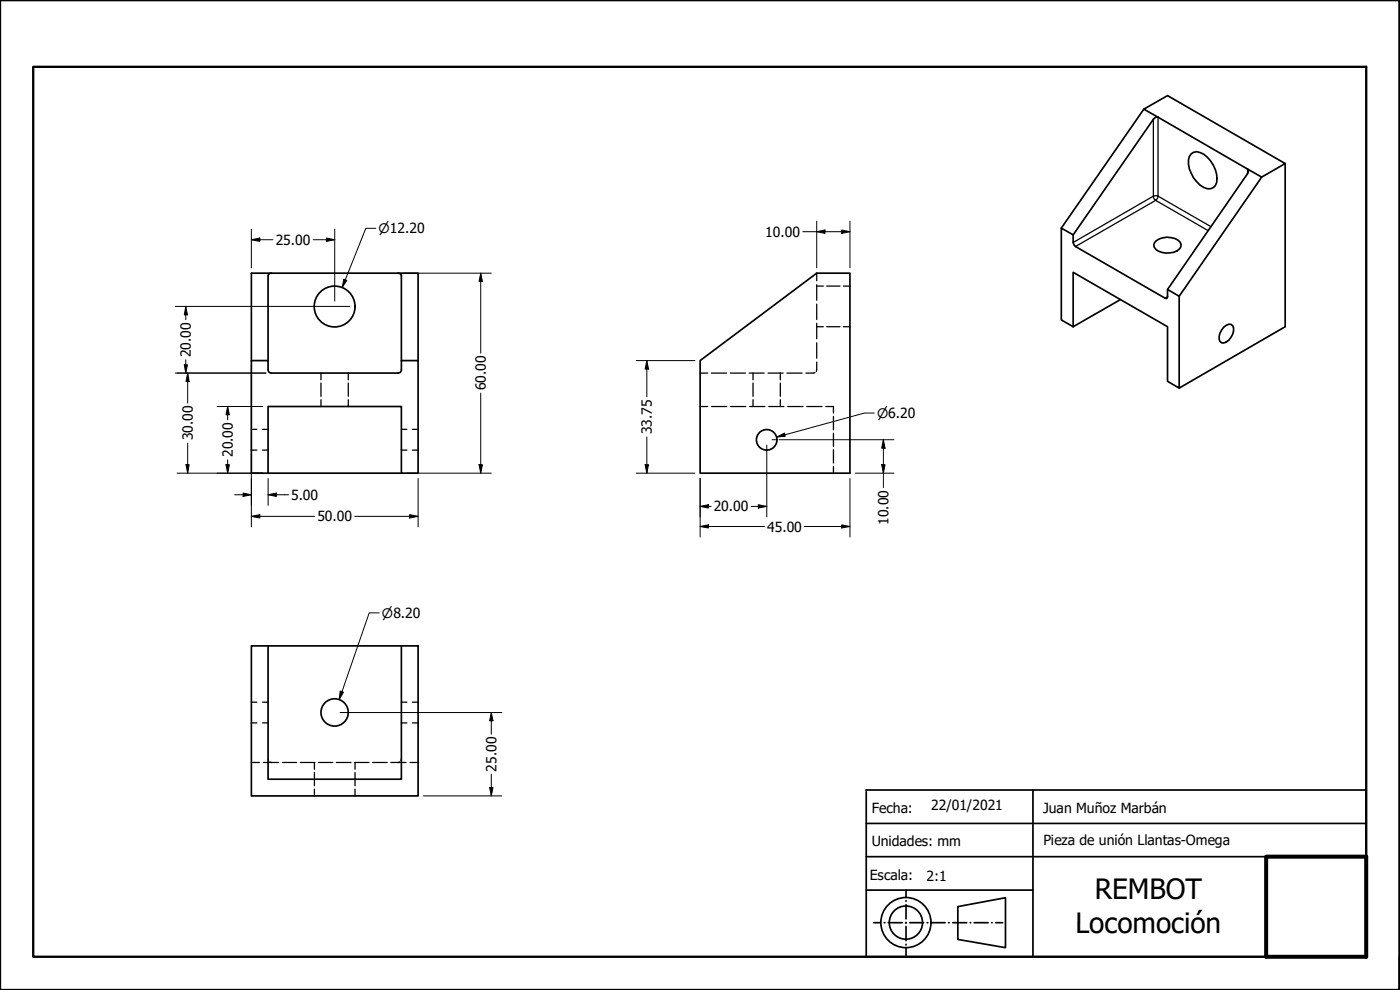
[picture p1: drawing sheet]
<svg xmlns="http://www.w3.org/2000/svg" width="420mm" height="297mm" viewBox="0 0 420 297" stroke-linecap="round" stroke-linejoin="round" font-family="sans-serif">
<!-- layer: Oculto (ANSI) -->
<g fill="none" stroke="#000" stroke-width=".38">
<path d="M245.1 82v2.3M245.1 85.5v4.6M245.1 91.2v4.7M245.1 97v4.6M245.1 85.8h2M245.1 98h2M248.1 85.8h4M248.1 98h4M253.1 85.8h2M253.1 98h2M96.3 111.9v2.1M96.3 114.9v4"/>
<path d="M96.3 119.9v2.1M104.5 111.9v2.1M104.5 114.9v4M104.5 119.9v2.1M210.1 111.9h2.3M213.5 111.9h4.6M219.2 111.9h4.5M224.9 111.9h4.5M226 111.9v2.1M226 114.9v4M226 119.9v2.1M230.5 111.9h4.5"/>
<path d="M234.2 111.9v2.1M234.2 114.9v4M234.2 119.9v2.1M236.2 111.9h4.5M244.6 111.8l-2.7 .1M245.1 108.6l-.1 2.8M245.1 102.9v4.6M75.4 135.1h1.7M75.4 128.8h1.7M78.8 135.1h1.7M78.8 128.8h1.7M120.5 135.1h1.6"/>
<path d="M120.5 128.8h1.6M123.8 135.1h1.7M123.8 128.8h1.7M210.1 122h2.3M213.6 122h4.5M219.3 122h4.5M225 122h4.6M230.7 122h4.6M236.4 122h4.6M242.1 122h4.6M247.8 122h2.3v1.9M250.1 125v4"/>
<path d="M250.1 130v4M250.1 134.9v4M250.1 139.9v2.1M75.4 216.9h1.7M75.4 210.7h1.7M78.8 216.9h1.7M78.8 210.7h1.7M120.5 216.9h1.6M120.5 210.7h1.6M123.8 216.9h1.7M123.8 210.7h1.7M75.4 228.8h2.5"/>
<path d="M79.1 228.8h4.5M80.5 227.8l.1 .5M81 228.6l.5 .2M84.7 228.8h4.3M90.1 228.8h4.4M94.4 228.8v2M94.4 231.8v4M94.4 236.8v2M95.6 228.8h4.3M101 228.8h4.3M106.4 228.8h4.3M106.6 228.8v2"/>
<path d="M106.6 231.8v4M106.6 236.8v2M111.8 228.8h4.4M117.3 228.8h4.6M120 228.6l-.6 .2M120.5 227.8l-.2 .5M123.1 228.8h2.4"/>
</g>
<!-- layer: Visible (ANSI) -->
<g fill="none" stroke="#000" stroke-width=".51">
<path d="M343.3 32.8l4.2 2.4M347.5 35.2l-.4-.1-1 .7-24 34.7M347.5 35.2l26.9 15.5M357.5 46.2a2.86 2.86 0 0 1 3.8 .1 9.2 9.2 0 0 1 3.8 8.5 2.45 2.45 0 0 1-3.8 1.4 9.1 9.1 0 0 1-4.6-8.2l.2-1zM374.4 50.7l4.3 2.4-24.8 35.8M374.4 50.7l.2 .3-.2 1.1-24 34.8M378.7 53.1l7-4-35.3-20.4-7.1 4.1-24.8 35.6M385.7 49.1v48.9l-31.8 18.4M318.5 68.4l3.6 2.1v2.3l.7 1.2 26.8 15.5h.7l.1-.4v-2.2l3.5 2v27.5l-3.5-2v-16.4l-28.3-16.3v16.3l-3.6-2zM346.5 72.8a5.5 5.5 0 0 1 7.6-.2 1.71 1.71 0 0 1-.8 2.6 6.1 6.1 0 0 1-6.4-.3l-.5-.7-.1-.7zM81.5 82h-.5l-.5 .7v25.5M119.4 82h6.1v26.2"/>
<path d="M119.4 82h.6l.5 .7v25.5M119.4 82h-44v26.2M336.2 89.9l-14.1 8.1M367.3 98.2a1.73 1.73 0 0 1 2.7-.5 4.1 4.1 0 0 1-2.7 5.2h-.7a2.17 2.17 0 0 1-.5-3zM80.5 110.9v-2.7h-5.1v33.8h45.1M80.5 111a.98 .98 0 0 0 .9 .9M120.5 111a.98 .98 0 0 1-1 .9h-38M120.5 110.9v-2.7h5v33.8h-5v-20h-40v20M210.1 108.2l35-26.2h10v60h-45zM75.4 193.8h50.1v45h-50.1zM80.5 193.8v40h40v-40"/>
<circle cx="100.4" cy="92" r="6.1"/>
<circle cx="230.1" cy="132" r="3.1"/>
<circle cx="100.4" cy="213.8" r="4.1"/>
</g>
<!-- layer: Visible fina (ANSI) -->
<path d="M346.1 35.8v23.1l-24 13.9M347.5 35.2v23.7M346.1 58.9h1.4v.5l-.7 .7-.6-.7zM347.5 58.9l15.9 9.1M374.4 50.7v1.4M362.6 69.2l-15.8-9.1-24 13.9M350.4 89.1l-.8 .4" fill="none" stroke="#000" stroke-width=".38"/>
<!-- layer: Borde (ANSI) -->
<path d="M0 0h420v297h-420zM10 20.1h400v267h-400z" fill="none" stroke="#000" stroke-width=".7"/>
<g fill="none" stroke="#000" stroke-width=".51">
<path d="M260 237h150v50.1h-150zM310 237v50.1M260 257h150M260 247.1h150M260 267.1h50M262.2 276.8h2.1M265.4 276.8h.2M266.6 276.8h4.2M271.8 276.8h.2M271.9 267.1v2.1M271.9 270.2v.2M271.9 271.4v4.3"/>
<path d="M271.9 276.8v.2M271.9 278v4.2M273 276.8h4.2M278.3 276.8h.1M279.5 276.8h4.2M284.7 276.8h.2M285.9 276.8h4.2M287.5 272l14.3-2.6v14.9l-14.3-2.4zM291.1 276.8h.2M292.4 276.8h4.1M297.6 276.8h.2M298.8 276.8h2.1"/>
<path d="M271.9 283.3v.2M271.9 284.5v2.2M420 287.1v9.9h-10"/>
<circle cx="271.9" cy="276.8" r="7.5"/>
<circle cx="271.9" cy="276.8" r="5"/>
</g>
<path d="M380 257h30v30.1h-30z" fill="none" stroke="#000" stroke-width="1.2"/>
<!-- layer: Cota (ANSI) -->
<g fill="none" stroke="#000" stroke-width=".3">
<path d="M75.4 71.9l2.6-.5v1zM75.4 68.8v11.6M75.4 71.9h6.5M94 71.9h6.5M98 71.4l2.5 .5-2.5 .5zM100.5 68.8v21.5M112.8 68.5h-3l-7.1 17.8M240.9 69.5h14.2M245.1 69.5l2.5-.5v1zM245.1 66.3v14.1M252.6 69l2.5 .5-2.5 .5zM255.1 66.3v14.1"/>
<path d="M52.6 91.9h52.4M55.8 91.9l.5 2.6h-1zM55.8 91.9v4M103.2 83.8l.9 .3-1.4 2.2zM121 82h26.4M144.3 82l.5 2.4h-1zM144.3 82v24M52.6 111.9h27.2M55.3 109.5h1l-.5 2.4zM55.8 107.9v4M56.3 111.9l.5 2.6h-1zM56.3 111.9v9.1"/>
<path d="M75.4 109.8v48.3M144.3 118v24M190.9 108.2h17.6M194.1 108.2l.5 2.5h-1zM194.1 108.2v10.8M55.8 139.4h1l-.5 2.6zM56.3 133v9M65.2 122h13.7M67.8 139.4h1l-.5 2.6zM68.3 122l.5 2.4h-1zM68.3 122v4M68.3 138v4"/>
<path d="M143.8 139.4h1l-.5 2.6zM193.6 139.4h1l-.5 2.6zM194.1 131.1v10.9M230.1 133.5v21.6M231.7 131.9h1.7M233.1 131.1l2.3-1.1 .2 .9zM233.9 131.9h34.4M262.4 123.9h-3l-26.3 7.2M264.6 139.4h1l-.5 2.6zM265.1 131.9l.5 2.6h-1zM265.1 131.9v14.4M53.1 142h25.8"/>
<path d="M70.4 148.4h5M73 147.9l2.4 .5-2.4 .6zM75.4 154.9l2.6-.5v1zM75.4 154.9h19M80.5 148.4l2.4-.5v1.1zM80.5 148.4h6.1M80.5 143.6v8M106.5 154.9h19M122 142h25.4M122.9 154.4l2.6 .5-2.6 .5zM125.5 143.6v14.5M190.9 142h17.6"/>
<path d="M210.1 158l2.5-.5v.9zM210.1 151.9l2.5-.5v1zM210.1 158h19.3M210.1 143.6v17.5M210.1 151.9h3.3M225.4 151.9h4.7M227.6 151.4l2.5 .5-2.5 .5zM241.4 158h13.7M252.6 157.5l2.5 .5-2.5 .4zM255.1 143.6v17.5M256.7 142h11.6M113.8 183.9h-3l-9 26"/>
<path d="M102 213.8h48.6M102.1 207.4l1 .3-1.3 2.2zM147.4 213.8l.6 2.5h-1.1zM147.4 213.8v6.5M127.1 238.8h23.5M146.9 236.3h1.1l-.6 2.5zM147.4 232.3v6.5"/>
</g>
<g fill="#000">
<path d="M75.4 71.9l2.6-.5v1z" fill-rule="evenodd"/>
<path d="M98 71.4l2.5 .5-2.5 .5z" fill-rule="evenodd"/>
<path d="M245.1 69.5l2.5-.5v1z" fill-rule="evenodd"/>
<path d="M252.6 69l2.5 .5-2.5 .5z" fill-rule="evenodd"/>
<path d="M55.8 91.9l.5 2.6h-1z" fill-rule="evenodd"/>
<path d="M103.2 83.8l.9 .3-1.4 2.2z" fill-rule="evenodd"/>
<path d="M144.3 82l.5 2.4h-1z" fill-rule="evenodd"/>
<path d="M55.3 109.5h1l-.5 2.4z" fill-rule="evenodd"/>
<path d="M56.3 111.9l.5 2.6h-1z" fill-rule="evenodd"/>
<path d="M194.1 108.2l.5 2.5h-1z" fill-rule="evenodd"/>
<path d="M55.8 139.4h1l-.5 2.6z" fill-rule="evenodd"/>
<path d="M67.8 139.4h1l-.5 2.6z" fill-rule="evenodd"/>
<path d="M68.3 122l.5 2.4h-1z" fill-rule="evenodd"/>
<path d="M143.8 139.4h1l-.5 2.6z" fill-rule="evenodd"/>
<path d="M193.6 139.4h1l-.5 2.6z" fill-rule="evenodd"/>
<path d="M233.1 131.1l2.3-1.1 .2 .9z" fill-rule="evenodd"/>
<path d="M264.6 139.4h1l-.5 2.6z" fill-rule="evenodd"/>
<path d="M265.1 131.9l.5 2.6h-1z" fill-rule="evenodd"/>
<path d="M73 147.9l2.4 .5-2.4 .6z" fill-rule="evenodd"/>
<path d="M75.4 154.9l2.6-.5v1z" fill-rule="evenodd"/>
<path d="M80.5 148.4l2.4-.5v1.1z" fill-rule="evenodd"/>
<path d="M122.9 154.4l2.6 .5-2.6 .5z" fill-rule="evenodd"/>
<path d="M210.1 158l2.5-.5v.9z" fill-rule="evenodd"/>
<path d="M210.1 151.9l2.5-.5v1z" fill-rule="evenodd"/>
<path d="M227.6 151.4l2.5 .5-2.5 .5z" fill-rule="evenodd"/>
<path d="M252.6 157.5l2.5 .5-2.5 .4z" fill-rule="evenodd"/>
<path d="M102.1 207.4l1 .3-1.3 2.2z" fill-rule="evenodd"/>
<path d="M147.4 213.8l.6 2.5h-1.1z" fill-rule="evenodd"/>
<path d="M146.9 236.3h1.1l-.6 2.5z" fill-rule="evenodd"/>
</g>
<g font-size="8.4">
<text x="328.5" y="269.9">REMBOT</text>
<text x="322.8" y="279.9">Locomoción</text>
</g>
<g font-size="4.2">
<text x="229.7" y="71">10.00</text>
<text x="82.7" y="73.5">25.00</text>
<text x="57.3" y="107.2" transform="rotate(-90 57.3 107.2)">20.00</text>
<text x="145.8" y="117.1" transform="rotate(-90 145.8 117.1)">60.00</text>
<text x="195.6" y="130.3" transform="rotate(-90 195.6 130.3)">33.75</text>
<text x="57.8" y="132.1" transform="rotate(-90 57.8 132.1)">30.00</text>
<text x="69.8" y="137.1" transform="rotate(-90 69.8 137.1)">20.00</text>
<text x="87.4" y="150">5.00</text>
<text x="214.2" y="153.5">20.00</text>
<text x="95.2" y="156.4">50.00</text>
<text x="230.3" y="159.5">45.00</text>
<text x="266.6" y="157.5" transform="rotate(-90 266.6 157.5)">10.00</text>
<text x="149" y="231.5" transform="rotate(-90 149 231.5)">25.00</text>
<text x="261.6" y="244">Fecha:</text>
<text x="279.5" y="243.1">22/01/2021</text>
<text x="313.1" y="244">Juan Muñoz Marbán</text>
<text x="261.6" y="253.8">Unidades: mm</text>
<text x="313.1" y="253.4">Pieza de unión Llantas-Omega</text>
<text x="261" y="264">Escala:</text>
<text x="278.1" y="264.3">2:1</text>
</g>
<g font-size="3.9">
<text x="113.6" y="70">⌀12.20</text>
<text x="263.2" y="125.4">⌀6.20</text>
<text x="114.6" y="185.3">⌀8.20</text>
</g>
</svg>
